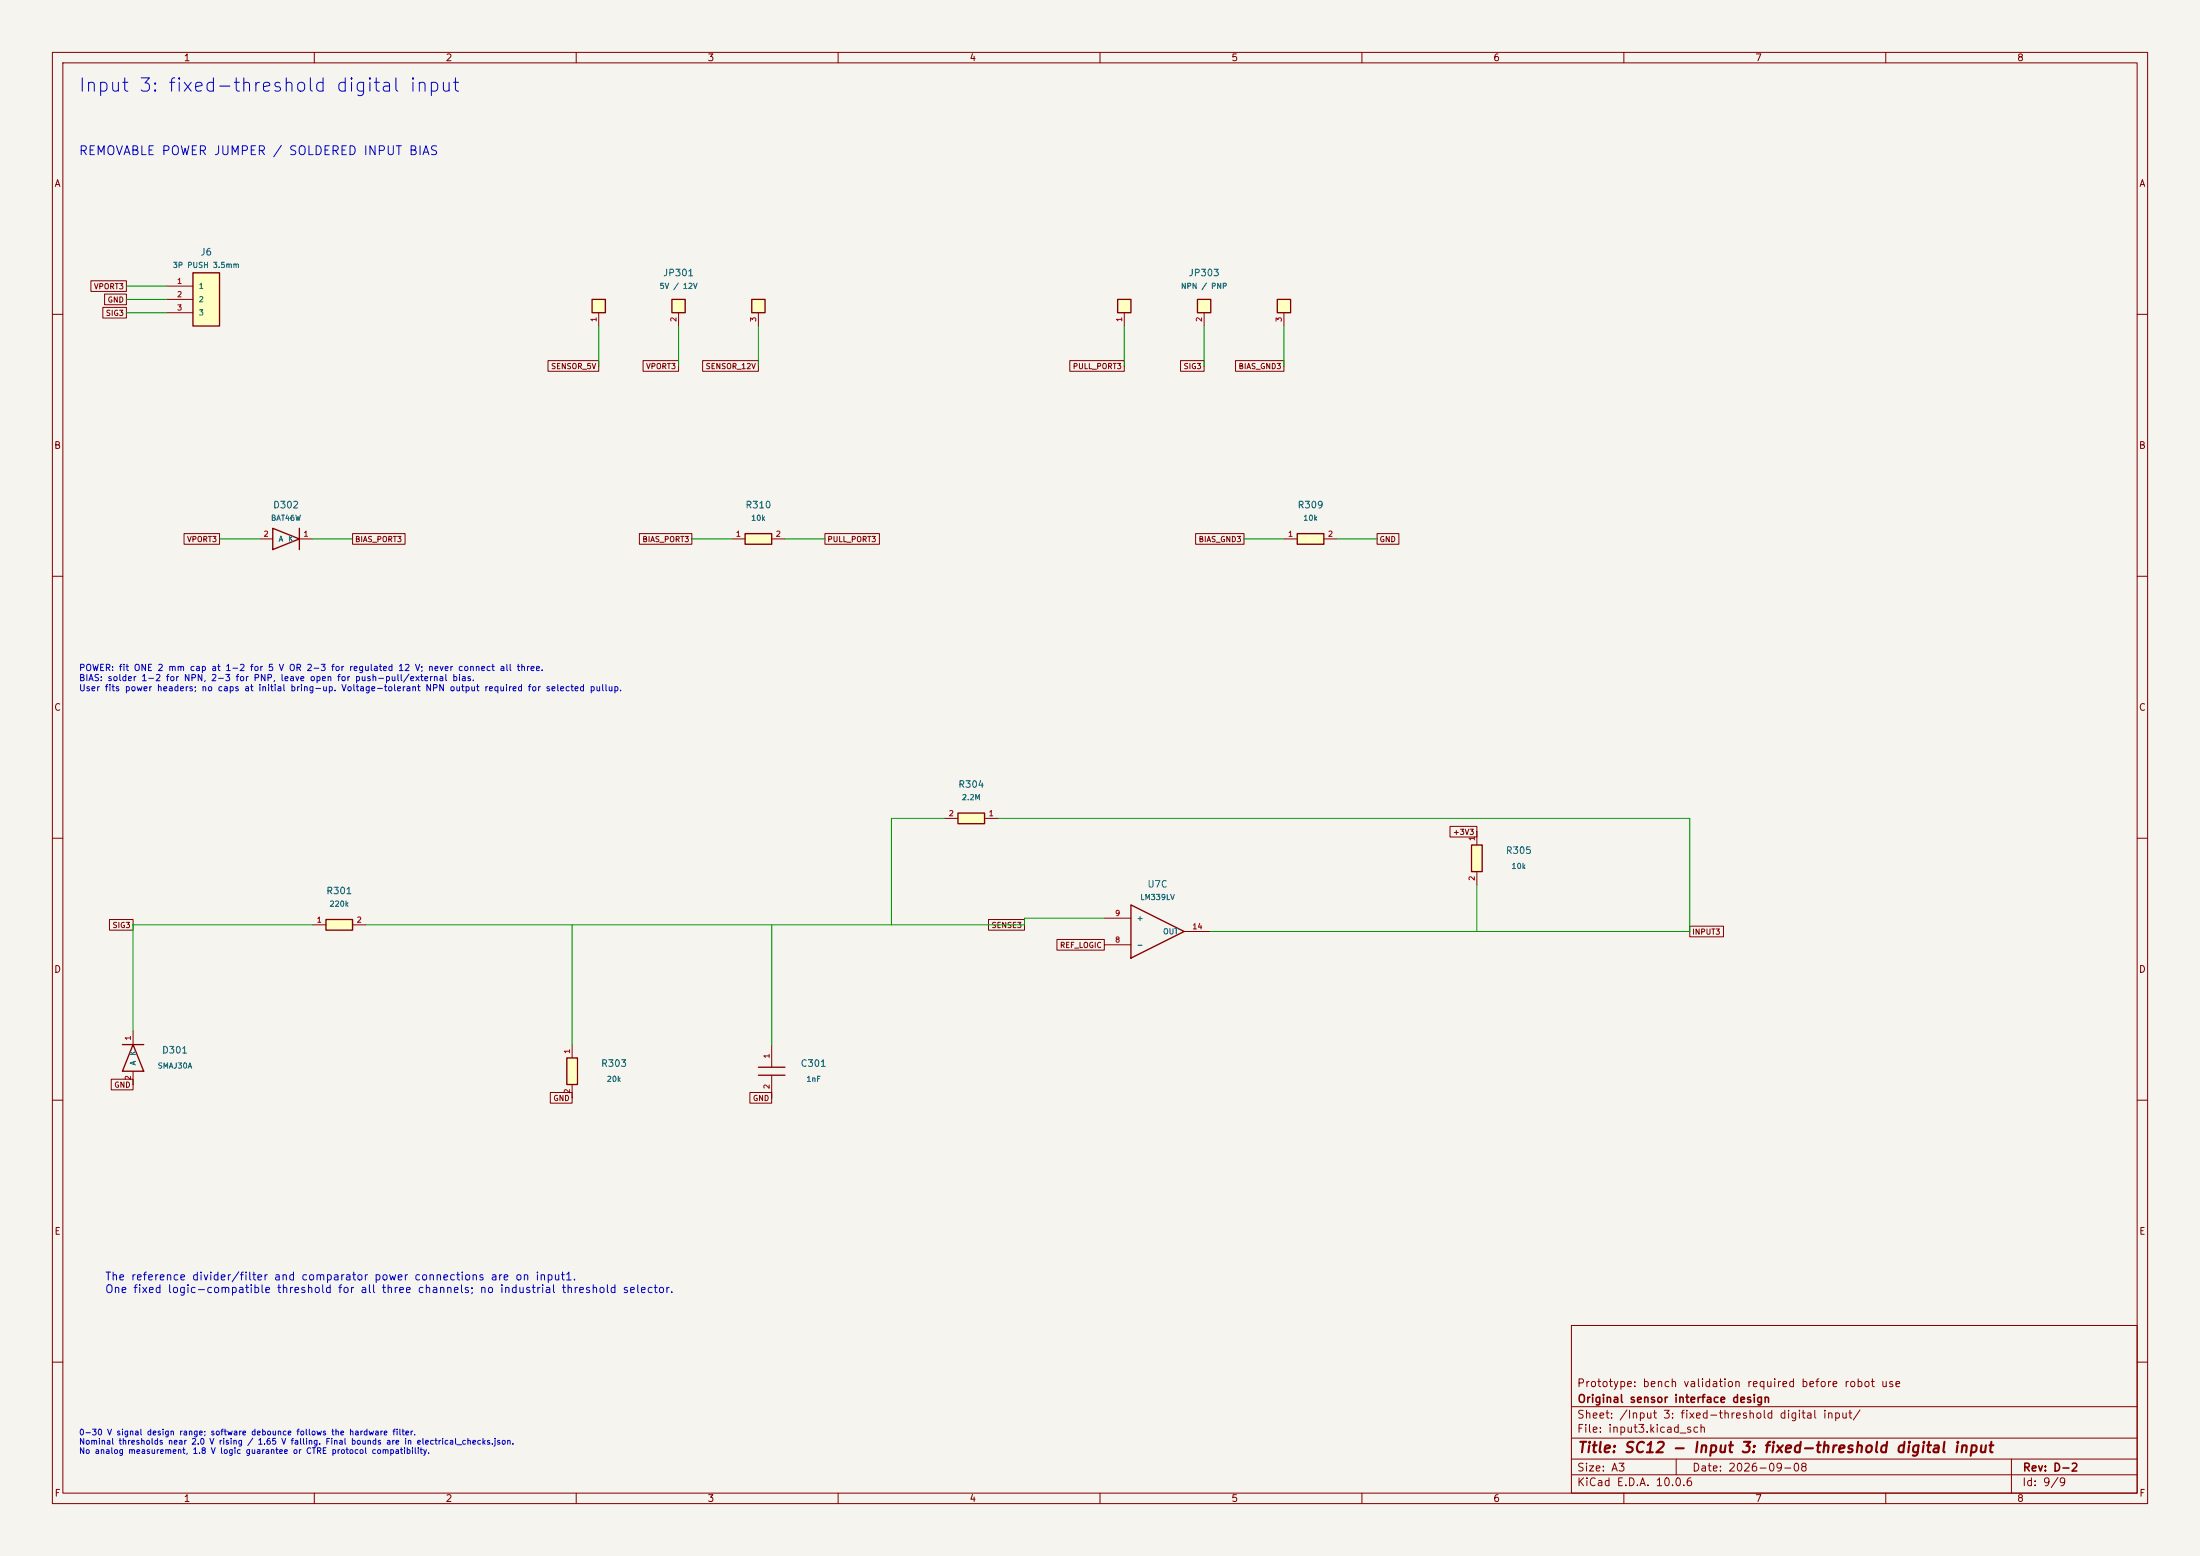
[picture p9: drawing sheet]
(kicad_sch (version 20250114) (generator "eeschema") (paper "A3")
(title_block (title "SC12 - Input 3: fixed-threshold digital input") (date "2026-09-08") (rev "D-2") (company "Original sensor interface design") (comment 1 "Prototype: bench validation required before robot use"))
(lib_symbols
(symbol "FRC_Sensor_CAN:C" (pin_names (offset 1.016)) (in_bom yes) (on_board yes)
(property "Reference" "C" (at 0 10 0) (effects (font (size 1.27 1.27))))
(property "Value" "C" (at 0 7 0) (effects (font (size 1.27 1.27))))
(property "Footprint" "" (at 0 0 0) (effects (font (size 1.27 1.27)) (hide yes)))
(property "Datasheet" "" (at 0 0 0) (effects (font (size 1.27 1.27)) (hide yes)))
(symbol "C_1_1" (polyline (pts (xy -0.762 -2.54) (xy -0.762 2.54)) (stroke (width 0.254) (type default)) (fill (type none)))(polyline (pts (xy 0.762 -2.54) (xy 0.762 2.54)) (stroke (width 0.254) (type default)) (fill (type none)))
(pin passive line (at -5.08 0 0) (length 4.318) (name "" (effects (font (size 1.016 1.016)))) (number "1" (effects (font (size 1.016 1.016)))))
(pin passive line (at 5.08 0 180) (length 4.318) (name "" (effects (font (size 1.016 1.016)))) (number "2" (effects (font (size 1.016 1.016)))))))
(symbol "FRC_Sensor_CAN:COMP4" (pin_names (offset 1.016)) (in_bom yes) (on_board yes)
(property "Reference" "U" (at 0 10 0) (effects (font (size 1.27 1.27))))
(property "Value" "COMP4" (at 0 7 0) (effects (font (size 1.27 1.27))))
(property "Footprint" "" (at 0 0 0) (effects (font (size 1.27 1.27)) (hide yes)))
(property "Datasheet" "" (at 0 0 0) (effects (font (size 1.27 1.27)) (hide yes)))
(symbol "COMP4_1_1" (polyline (pts (xy -5.08 -5.08) (xy -5.08 5.08) (xy 5.08 0) (xy -5.08 -5.08)) (stroke (width 0.254) (type default)) (fill (type none)))
(pin input line (at -10.16 2.54 0) (length 5.08) (name "+" (effects (font (size 1.016 1.016)))) (number "5" (effects (font (size 1.016 1.016)))))
(pin input line (at -10.16 -2.54 0) (length 5.08) (name "-" (effects (font (size 1.016 1.016)))) (number "4" (effects (font (size 1.016 1.016)))))
(pin open_collector line (at 10.16 0 180) (length 5.08) (name "OUT" (effects (font (size 1.016 1.016)))) (number "2" (effects (font (size 1.016 1.016))))))
(symbol "COMP4_2_1" (polyline (pts (xy -5.08 -5.08) (xy -5.08 5.08) (xy 5.08 0) (xy -5.08 -5.08)) (stroke (width 0.254) (type default)) (fill (type none)))
(pin input line (at -10.16 2.54 0) (length 5.08) (name "+" (effects (font (size 1.016 1.016)))) (number "7" (effects (font (size 1.016 1.016)))))
(pin input line (at -10.16 -2.54 0) (length 5.08) (name "-" (effects (font (size 1.016 1.016)))) (number "6" (effects (font (size 1.016 1.016)))))
(pin open_collector line (at 10.16 0 180) (length 5.08) (name "OUT" (effects (font (size 1.016 1.016)))) (number "1" (effects (font (size 1.016 1.016))))))
(symbol "COMP4_3_1" (polyline (pts (xy -5.08 -5.08) (xy -5.08 5.08) (xy 5.08 0) (xy -5.08 -5.08)) (stroke (width 0.254) (type default)) (fill (type none)))
(pin input line (at -10.16 2.54 0) (length 5.08) (name "+" (effects (font (size 1.016 1.016)))) (number "9" (effects (font (size 1.016 1.016)))))
(pin input line (at -10.16 -2.54 0) (length 5.08) (name "-" (effects (font (size 1.016 1.016)))) (number "8" (effects (font (size 1.016 1.016)))))
(pin open_collector line (at 10.16 0 180) (length 5.08) (name "OUT" (effects (font (size 1.016 1.016)))) (number "14" (effects (font (size 1.016 1.016))))))
(symbol "COMP4_4_1" (polyline (pts (xy -5.08 -5.08) (xy -5.08 5.08) (xy 5.08 0) (xy -5.08 -5.08)) (stroke (width 0.254) (type default)) (fill (type none)))
(pin input line (at -10.16 2.54 0) (length 5.08) (name "+" (effects (font (size 1.016 1.016)))) (number "11" (effects (font (size 1.016 1.016)))))
(pin input line (at -10.16 -2.54 0) (length 5.08) (name "-" (effects (font (size 1.016 1.016)))) (number "10" (effects (font (size 1.016 1.016)))))
(pin open_collector line (at 10.16 0 180) (length 5.08) (name "OUT" (effects (font (size 1.016 1.016)))) (number "13" (effects (font (size 1.016 1.016))))))
(symbol "COMP4_5_1" (rectangle (start -2.54 2.54) (end 2.54 -2.54) (stroke (width .254) (type default)) (fill (type background)))
(pin power_in line (at 0 7.62 270) (length 5.08) (name "" (effects (font (size 1.016 1.016)))) (number "3" (effects (font (size 1.016 1.016)))))
(pin power_in line (at 0 -7.62 90) (length 5.08) (name "" (effects (font (size 1.016 1.016)))) (number "12" (effects (font (size 1.016 1.016)))))))
(symbol "FRC_Sensor_CAN:CONN3" (pin_names (offset 1.016)) (in_bom yes) (on_board yes)
(property "Reference" "J" (at 0 10 0) (effects (font (size 1.27 1.27))))
(property "Value" "CONN3" (at 0 7 0) (effects (font (size 1.27 1.27))))
(property "Footprint" "" (at 0 0 0) (effects (font (size 1.27 1.27)) (hide yes)))
(property "Datasheet" "" (at 0 0 0) (effects (font (size 1.27 1.27)) (hide yes)))
(symbol "CONN3_1_1" (rectangle (start -2.54 5.08) (end 2.54 -5.08) (stroke (width .254) (type default)) (fill (type background)))
(pin passive line (at -7.62 2.54 0) (length 5.08) (name "1" (effects (font (size 1.016 1.016)))) (number "1" (effects (font (size 1.016 1.016)))))
(pin passive line (at -7.62 0 0) (length 5.08) (name "2" (effects (font (size 1.016 1.016)))) (number "2" (effects (font (size 1.016 1.016)))))
(pin passive line (at -7.62 -2.54 0) (length 5.08) (name "3" (effects (font (size 1.016 1.016)))) (number "3" (effects (font (size 1.016 1.016)))))))
(symbol "FRC_Sensor_CAN:D" (pin_names (offset 1.016)) (in_bom yes) (on_board yes)
(property "Reference" "D" (at 0 10 0) (effects (font (size 1.27 1.27))))
(property "Value" "D" (at 0 7 0) (effects (font (size 1.27 1.27))))
(property "Footprint" "" (at 0 0 0) (effects (font (size 1.27 1.27)) (hide yes)))
(property "Datasheet" "" (at 0 0 0) (effects (font (size 1.27 1.27)) (hide yes)))
(symbol "D_1_1" (polyline (pts (xy -2.54 -2.032) (xy -2.54 2.032) (xy 2.54 0) (xy -2.54 -2.032)) (stroke (width 0.254) (type default)) (fill (type none)))(polyline (pts (xy 2.54 -2.032) (xy 2.54 2.032)) (stroke (width 0.254) (type default)) (fill (type none)))
(pin passive line (at -5.08 0 0) (length 2.54) (name "A" (effects (font (size 1.016 1.016)))) (number "2" (effects (font (size 1.016 1.016)))))
(pin passive line (at 5.08 0 180) (length 2.54) (name "K" (effects (font (size 1.016 1.016)))) (number "1" (effects (font (size 1.016 1.016)))))))
(symbol "FRC_Sensor_CAN:R" (pin_names (offset 1.016)) (in_bom yes) (on_board yes)
(property "Reference" "R" (at 0 10 0) (effects (font (size 1.27 1.27))))
(property "Value" "R" (at 0 7 0) (effects (font (size 1.27 1.27))))
(property "Footprint" "" (at 0 0 0) (effects (font (size 1.27 1.27)) (hide yes)))
(property "Datasheet" "" (at 0 0 0) (effects (font (size 1.27 1.27)) (hide yes)))
(symbol "R_1_1" (rectangle (start -2.54 1.016) (end 2.54 -1.016) (stroke (width .254) (type default)) (fill (type background)))
(pin passive line (at -5.08 0 0) (length 2.54) (name "" (effects (font (size 1.016 1.016)))) (number "1" (effects (font (size 1.016 1.016)))))
(pin passive line (at 5.08 0 180) (length 2.54) (name "" (effects (font (size 1.016 1.016)))) (number "2" (effects (font (size 1.016 1.016)))))))
(symbol "FRC_Sensor_CAN:SEL3" (pin_names (offset 1.016)) (in_bom yes) (on_board yes)
(property "Reference" "JP" (at 0 10 0) (effects (font (size 1.27 1.27))))
(property "Value" "SEL3" (at 0 7 0) (effects (font (size 1.27 1.27))))
(property "Footprint" "" (at 0 0 0) (effects (font (size 1.27 1.27)) (hide yes)))
(property "Datasheet" "" (at 0 0 0) (effects (font (size 1.27 1.27)) (hide yes)))
(symbol "SEL3_1_1" (rectangle (start -16.51 -2.54) (end -13.97 0) (stroke (width .254) (type default)) (fill (type background)))(rectangle (start -1.27 -2.54) (end 1.27 0) (stroke (width .254) (type default)) (fill (type background)))(rectangle (start 13.97 -2.54) (end 16.51 0) (stroke (width .254) (type default)) (fill (type background)))
(pin passive line (at -15.24 -5.08 90) (length 2.54) (name "" (effects (font (size 1.016 1.016)))) (number "1" (effects (font (size 1.016 1.016)))))
(pin passive line (at 0 -5.08 90) (length 2.54) (name "" (effects (font (size 1.016 1.016)))) (number "2" (effects (font (size 1.016 1.016)))))
(pin passive line (at 15.24 -5.08 90) (length 2.54) (name "" (effects (font (size 1.016 1.016)))) (number "3" (effects (font (size 1.016 1.016))))))))
(text "Input 3: fixed-threshold digital input" (at 15 15 0) (effects (font (size 2.54 2.54)) (justify left top)))
(text "REMOVABLE POWER JUMPER / SOLDERED INPUT BIAS" (at 15 28 0) (effects (font (size 1.7 1.7)) (justify left top)))
(wire (pts (xy 31.75 54.61) (xy 24.13 54.61)) (stroke (width 0) (type default)))
(global_label "VPORT3" (shape passive) (at 24.13 54.61 0) (effects (font (size 1.016 1.016)) (justify right)) (property "Intersheetrefs" "${INTERSHEET_REFS}" (at 24.13 54.61 0) (effects (font (size 1.27 1.27)) (hide yes))))
(wire (pts (xy 31.75 57.15) (xy 24.13 57.15)) (stroke (width 0) (type default)))
(global_label "GND" (shape passive) (at 24.13 57.15 0) (effects (font (size 1.016 1.016)) (justify right)) (property "Intersheetrefs" "${INTERSHEET_REFS}" (at 24.13 57.15 0) (effects (font (size 1.27 1.27)) (hide yes))))
(wire (pts (xy 31.75 59.69) (xy 24.13 59.69)) (stroke (width 0) (type default)))
(global_label "SIG3" (shape passive) (at 24.13 59.69 0) (effects (font (size 1.016 1.016)) (justify right)) (property "Intersheetrefs" "${INTERSHEET_REFS}" (at 24.13 59.69 0) (effects (font (size 1.27 1.27)) (hide yes))))
(symbol (lib_id "FRC_Sensor_CAN:CONN3") (at 39.37 57.15 0) (unit 1) (in_bom yes) (on_board yes) (dnp no) (property "Reference" "J6" (at 39.37 48.11 0) (effects (font (size 1.27 1.27))))(property "Value" "3P PUSH 3.5mm" (at 39.37 50.61 0) (effects (font (size 1.016 1.016))))(property "Footprint" "FRC_Sensor_CAN:Weidmuller_LSF_90_3P" (at 39.37 57.15 0) (effects (font (size 1.27 1.27)) (hide yes)))(property "Datasheet" "" (at 39.37 57.15 0) (effects (font (size 1.27 1.27)) (hide yes)))(property "MPN" "1824430000" (at 39.37 57.15 0) (effects (font (size 1.27 1.27)) (hide yes)))(property "Notes" "Horizontal /90 push-in; 8 mm strip, 7 mm pin-row spacing, two solder pins per pole." (at 39.37 57.15 0) (effects (font (size 1.27 1.27)) (hide yes)))(pin "1")(pin "2")(pin "3") )
(wire (pts (xy 114.3 62.23) (xy 114.3 69.85)) (stroke (width 0) (type default)))
(global_label "SENSOR_5V" (shape passive) (at 114.3 69.85 0) (effects (font (size 1.016 1.016)) (justify right)) (property "Intersheetrefs" "${INTERSHEET_REFS}" (at 114.3 69.85 0) (effects (font (size 1.27 1.27)) (hide yes))))
(wire (pts (xy 129.54 62.23) (xy 129.54 69.85)) (stroke (width 0) (type default)))
(global_label "VPORT3" (shape passive) (at 129.54 69.85 0) (effects (font (size 1.016 1.016)) (justify right)) (property "Intersheetrefs" "${INTERSHEET_REFS}" (at 129.54 69.85 0) (effects (font (size 1.27 1.27)) (hide yes))))
(wire (pts (xy 144.78 62.23) (xy 144.78 69.85)) (stroke (width 0) (type default)))
(global_label "SENSOR_12V" (shape passive) (at 144.78 69.85 0) (effects (font (size 1.016 1.016)) (justify right)) (property "Intersheetrefs" "${INTERSHEET_REFS}" (at 144.78 69.85 0) (effects (font (size 1.27 1.27)) (hide yes))))
(symbol (lib_id "FRC_Sensor_CAN:SEL3") (at 129.54 57.15 0) (unit 1) (in_bom yes) (on_board yes) (dnp no) (property "Reference" "JP301" (at 129.54 52.07 0) (effects (font (size 1.27 1.27))))(property "Value" "5V / 12V" (at 129.54 54.61 0) (effects (font (size 1.016 1.016))))(property "Footprint" "FRC_Sensor_CAN:PinHeader_1x03_P2.00mm_Vertical" (at 129.54 57.15 0) (effects (font (size 1.27 1.27)) (hide yes)))(property "Datasheet" "" (at 129.54 57.15 0) (effects (font (size 1.27 1.27)) (hide yes)))(property "MPN" "M22-2010305" (at 129.54 57.15 0) (effects (font (size 1.27 1.27)) (hide yes)))(property "Notes" "Hand-fit 2 mm header. One removable SPN02SVEN-RC shunt: 1-2=5 V, 2-3=12 V, absent=off. Change only with power off. Ship shunts loose." (at 129.54 57.15 0) (effects (font (size 1.27 1.27)) (hide yes)))(pin "1")(pin "2")(pin "3") )
(wire (pts (xy 214.63 62.23) (xy 214.63 69.85)) (stroke (width 0) (type default)))
(global_label "PULL_PORT3" (shape passive) (at 214.63 69.85 0) (effects (font (size 1.016 1.016)) (justify right)) (property "Intersheetrefs" "${INTERSHEET_REFS}" (at 214.63 69.85 0) (effects (font (size 1.27 1.27)) (hide yes))))
(wire (pts (xy 229.87 62.23) (xy 229.87 69.85)) (stroke (width 0) (type default)))
(global_label "SIG3" (shape passive) (at 229.87 69.85 0) (effects (font (size 1.016 1.016)) (justify right)) (property "Intersheetrefs" "${INTERSHEET_REFS}" (at 229.87 69.85 0) (effects (font (size 1.27 1.27)) (hide yes))))
(wire (pts (xy 245.11 62.23) (xy 245.11 69.85)) (stroke (width 0) (type default)))
(global_label "BIAS_GND3" (shape passive) (at 245.11 69.85 0) (effects (font (size 1.016 1.016)) (justify right)) (property "Intersheetrefs" "${INTERSHEET_REFS}" (at 245.11 69.85 0) (effects (font (size 1.27 1.27)) (hide yes))))
(symbol (lib_id "FRC_Sensor_CAN:SEL3") (at 229.87 57.15 0) (unit 1) (in_bom no) (on_board yes) (dnp no) (property "Reference" "JP303" (at 229.87 52.07 0) (effects (font (size 1.27 1.27))))(property "Value" "NPN / PNP" (at 229.87 54.61 0) (effects (font (size 1.016 1.016))))(property "Footprint" "FRC_Sensor_CAN:SolderSelector_3" (at 229.87 57.15 0) (effects (font (size 1.27 1.27)) (hide yes)))(property "Datasheet" "" (at 229.87 57.15 0) (effects (font (size 1.27 1.27)) (hide yes)))(property "MPN" "" (at 229.87 57.15 0) (effects (font (size 1.27 1.27)) (hide yes)))(property "Notes" "1-2=NPN pullup, 2-3=PNP pulldown, open=push-pull/external bias. Both branches individually current limited." (at 229.87 57.15 0) (effects (font (size 1.27 1.27)) (hide yes)))(pin "1")(pin "2")(pin "3") )
(wire (pts (xy 49.53 102.87) (xy 41.91 102.87)) (stroke (width 0) (type default)))
(global_label "VPORT3" (shape passive) (at 41.91 102.87 0) (effects (font (size 1.016 1.016)) (justify right)) (property "Intersheetrefs" "${INTERSHEET_REFS}" (at 41.91 102.87 0) (effects (font (size 1.27 1.27)) (hide yes))))
(wire (pts (xy 59.69 102.87) (xy 67.31 102.87)) (stroke (width 0) (type default)))
(global_label "BIAS_PORT3" (shape passive) (at 67.31 102.87 180) (effects (font (size 1.016 1.016)) (justify left)) (property "Intersheetrefs" "${INTERSHEET_REFS}" (at 67.31 102.87 0) (effects (font (size 1.27 1.27)) (hide yes))))
(symbol (lib_id "FRC_Sensor_CAN:D") (at 54.61 102.87 0) (unit 1) (in_bom yes) (on_board yes) (dnp no) (property "Reference" "D302" (at 54.61 96.37 0) (effects (font (size 1.27 1.27))))(property "Value" "BAT46W" (at 54.61 98.87 0) (effects (font (size 1.016 1.016))))(property "Footprint" "FRC_Sensor_CAN:D_SOD-123" (at 54.61 102.87 0) (effects (font (size 1.27 1.27)) (hide yes)))(property "Datasheet" "" (at 54.61 102.87 0) (effects (font (size 1.27 1.27)) (hide yes)))(property "MPN" "BAT46W-E3-18" (at 54.61 102.87 0) (effects (font (size 1.27 1.27)) (hide yes)))(property "Notes" "" (at 54.61 102.87 0) (effects (font (size 1.27 1.27)) (hide yes)))(pin "2")(pin "1") )
(wire (pts (xy 139.7 102.87) (xy 132.08 102.87)) (stroke (width 0) (type default)))
(global_label "BIAS_PORT3" (shape passive) (at 132.08 102.87 0) (effects (font (size 1.016 1.016)) (justify right)) (property "Intersheetrefs" "${INTERSHEET_REFS}" (at 132.08 102.87 0) (effects (font (size 1.27 1.27)) (hide yes))))
(wire (pts (xy 149.86 102.87) (xy 157.48 102.87)) (stroke (width 0) (type default)))
(global_label "PULL_PORT3" (shape passive) (at 157.48 102.87 180) (effects (font (size 1.016 1.016)) (justify left)) (property "Intersheetrefs" "${INTERSHEET_REFS}" (at 157.48 102.87 0) (effects (font (size 1.27 1.27)) (hide yes))))
(symbol (lib_id "FRC_Sensor_CAN:R") (at 144.78 102.87 0) (unit 1) (in_bom yes) (on_board yes) (dnp no) (property "Reference" "R310" (at 144.78 96.37 0) (effects (font (size 1.27 1.27))))(property "Value" "10k" (at 144.78 98.87 0) (effects (font (size 1.016 1.016))))(property "Footprint" "FRC_Sensor_CAN:R_0805_2012Metric" (at 144.78 102.87 0) (effects (font (size 1.27 1.27)) (hide yes)))(property "Datasheet" "" (at 144.78 102.87 0) (effects (font (size 1.27 1.27)) (hide yes)))(property "MPN" "0805W8F1002T5E" (at 144.78 102.87 0) (effects (font (size 1.27 1.27)) (hide yes)))(property "Notes" "Optional NPN pullup from selected port supply. Only use with outputs tolerant of that pullup voltage." (at 144.78 102.87 0) (effects (font (size 1.27 1.27)) (hide yes)))(pin "1")(pin "2") )
(wire (pts (xy 245.11 102.87) (xy 237.49 102.87)) (stroke (width 0) (type default)))
(global_label "BIAS_GND3" (shape passive) (at 237.49 102.87 0) (effects (font (size 1.016 1.016)) (justify right)) (property "Intersheetrefs" "${INTERSHEET_REFS}" (at 237.49 102.87 0) (effects (font (size 1.27 1.27)) (hide yes))))
(wire (pts (xy 255.27 102.87) (xy 262.89 102.87)) (stroke (width 0) (type default)))
(global_label "GND" (shape passive) (at 262.89 102.87 180) (effects (font (size 1.016 1.016)) (justify left)) (property "Intersheetrefs" "${INTERSHEET_REFS}" (at 262.89 102.87 0) (effects (font (size 1.27 1.27)) (hide yes))))
(symbol (lib_id "FRC_Sensor_CAN:R") (at 250.19 102.87 0) (unit 1) (in_bom yes) (on_board yes) (dnp no) (property "Reference" "R309" (at 250.19 96.37 0) (effects (font (size 1.27 1.27))))(property "Value" "10k" (at 250.19 98.87 0) (effects (font (size 1.016 1.016))))(property "Footprint" "FRC_Sensor_CAN:R_1206_3216Metric" (at 250.19 102.87 0) (effects (font (size 1.27 1.27)) (hide yes)))(property "Datasheet" "" (at 250.19 102.87 0) (effects (font (size 1.27 1.27)) (hide yes)))(property "MPN" "RC1206FR-0710KL" (at 250.19 102.87 0) (effects (font (size 1.27 1.27)) (hide yes)))(property "Notes" "Optional PNP pulldown; 0.09 W at 30 V, 1206 0.25 W." (at 250.19 102.87 0) (effects (font (size 1.27 1.27)) (hide yes)))(pin "1")(pin "2") )
(text "POWER: fit ONE 2 mm cap at 1-2 for 5 V OR 2-3 for regulated 12 V; never connect all three.\nBIAS: solder 1-2 for NPN, 2-3 for PNP, leave open for push-pull/external bias.\nUser fits power headers; no caps at initial bring-up. Voltage-tolerant NPN output required for selected pullup." (at 15 127 0) (effects (font (size 1.2 1.2)) (justify left top)))
(symbol (lib_id "FRC_Sensor_CAN:R") (at 64.77 176.53 0) (unit 1) (in_bom yes) (on_board yes) (dnp no) (property "Reference" "R301" (at 64.77 170.03 0) (effects (font (size 1.27 1.27))))(property "Value" "220k" (at 64.77 172.53 0) (effects (font (size 1.016 1.016))))(property "Footprint" "FRC_Sensor_CAN:R_0805_2012Metric" (at 64.77 176.53 0) (effects (font (size 1.27 1.27)) (hide yes)))(property "Datasheet" "" (at 64.77 176.53 0) (effects (font (size 1.27 1.27)) (hide yes)))(property "MPN" "RC0805FR-07220KL" (at 64.77 176.53 0) (effects (font (size 1.27 1.27)) (hide yes)))(property "Notes" "One series resistor; loses Rev B single-resistor-short tolerance. 150 V working rating; input 0-30 V target." (at 64.77 176.53 0) (effects (font (size 1.27 1.27)) (hide yes)))(pin "1")(pin "2") )
(symbol (lib_id "FRC_Sensor_CAN:D") (at 25.4 201.93 90) (unit 1) (in_bom yes) (on_board yes) (dnp no) (property "Reference" "D301" (at 33.4 200.43 90) (effects (font (size 1.27 1.27))))(property "Value" "SMAJ30A" (at 33.4 203.43 90) (effects (font (size 1.016 1.016))))(property "Footprint" "FRC_Sensor_CAN:D_SMA" (at 25.4 201.93 0) (effects (font (size 1.27 1.27)) (hide yes)))(property "Datasheet" "" (at 25.4 201.93 0) (effects (font (size 1.27 1.27)) (hide yes)))(property "MPN" "SMAJ30A" (at 25.4 201.93 0) (effects (font (size 1.27 1.27)) (hide yes)))(property "Notes" "30V working standoff; unidirectional transient clamp." (at 25.4 201.93 0) (effects (font (size 1.27 1.27)) (hide yes)))(pin "2")(pin "1") )
(symbol (lib_id "FRC_Sensor_CAN:R") (at 109.22 204.47 270) (unit 1) (in_bom yes) (on_board yes) (dnp no) (property "Reference" "R303" (at 117.22 202.97 90) (effects (font (size 1.27 1.27))))(property "Value" "20k" (at 117.22 205.97 90) (effects (font (size 1.016 1.016))))(property "Footprint" "FRC_Sensor_CAN:R_0805_2012Metric" (at 109.22 204.47 0) (effects (font (size 1.27 1.27)) (hide yes)))(property "Datasheet" "" (at 109.22 204.47 0) (effects (font (size 1.27 1.27)) (hide yes)))(property "MPN" "RC0805FR-0720KL" (at 109.22 204.47 0) (effects (font (size 1.27 1.27)) (hide yes)))(property "Notes" "" (at 109.22 204.47 0) (effects (font (size 1.27 1.27)) (hide yes)))(pin "1")(pin "2") )
(symbol (lib_id "FRC_Sensor_CAN:C") (at 147.32 204.47 270) (unit 1) (in_bom yes) (on_board yes) (dnp no) (property "Reference" "C301" (at 155.32 202.97 90) (effects (font (size 1.27 1.27))))(property "Value" "1nF" (at 155.32 205.97 90) (effects (font (size 1.016 1.016))))(property "Footprint" "FRC_Sensor_CAN:C_0805_2012Metric" (at 147.32 204.47 0) (effects (font (size 1.27 1.27)) (hide yes)))(property "Datasheet" "" (at 147.32 204.47 0) (effects (font (size 1.27 1.27)) (hide yes)))(property "MPN" "CC0805JRNPO9BN102" (at 147.32 204.47 0) (effects (font (size 1.27 1.27)) (hide yes)))(property "Notes" "" (at 147.32 204.47 0) (effects (font (size 1.27 1.27)) (hide yes)))(pin "1")(pin "2") )
(symbol (lib_id "FRC_Sensor_CAN:COMP4") (at 220.98 177.8 0) (unit 3) (in_bom yes) (on_board yes) (dnp no) (property "Reference" "U7" (at 220.98 168.76 0) (effects (font (size 1.27 1.27))))(property "Value" "LM339LV" (at 220.98 171.26 0) (effects (font (size 1.016 1.016))))(property "Footprint" "FRC_Sensor_CAN:SOIC-14_3.9x8.7mm_P1.27mm" (at 220.98 177.8 0) (effects (font (size 1.27 1.27)) (hide yes)))(property "Datasheet" "" (at 220.98 177.8 0) (effects (font (size 1.27 1.27)) (hide yes)))(property "MPN" "LM339LVDR" (at 220.98 177.8 0) (effects (font (size 1.27 1.27)) (hide yes)))(property "Notes" "Rail-to-rail failsafe comparator on regulated 3V3. 0-30V signal is divided before this pin; NOT a 30V supply IC. Same SO14 pin assignment as LM2901B." (at 220.98 177.8 0) (effects (font (size 1.27 1.27)) (hide yes)))(pin "9")(pin "8")(pin "14") )
(symbol (lib_id "FRC_Sensor_CAN:R") (at 185.42000000000002 156.21 180) (unit 1) (in_bom yes) (on_board yes) (dnp no) (property "Reference" "R304" (at 185.42 149.71 0) (effects (font (size 1.27 1.27))))(property "Value" "2.2M" (at 185.42 152.21 0) (effects (font (size 1.016 1.016))))(property "Footprint" "FRC_Sensor_CAN:R_0805_2012Metric" (at 185.42 156.21 0) (effects (font (size 1.27 1.27)) (hide yes)))(property "Datasheet" "" (at 185.42 156.21 0) (effects (font (size 1.27 1.27)) (hide yes)))(property "MPN" "RC0805FR-072M2L" (at 185.42 156.21 0) (effects (font (size 1.27 1.27)) (hide yes)))(property "Notes" "Positive feedback; fixed Schmitt thresholds with shared reference." (at 185.42 156.21 0) (effects (font (size 1.27 1.27)) (hide yes)))(pin "1")(pin "2") )
(symbol (lib_id "FRC_Sensor_CAN:R") (at 281.94 163.83 270) (unit 1) (in_bom yes) (on_board yes) (dnp no) (property "Reference" "R305" (at 289.94 162.33 90) (effects (font (size 1.27 1.27))))(property "Value" "10k" (at 289.94 165.33 90) (effects (font (size 1.016 1.016))))(property "Footprint" "FRC_Sensor_CAN:R_0805_2012Metric" (at 281.94 163.83 0) (effects (font (size 1.27 1.27)) (hide yes)))(property "Datasheet" "" (at 281.94 163.83 0) (effects (font (size 1.27 1.27)) (hide yes)))(property "MPN" "0805W8F1002T5E" (at 281.94 163.83 0) (effects (font (size 1.27 1.27)) (hide yes)))(property "Notes" "" (at 281.94 163.83 0) (effects (font (size 1.27 1.27)) (hide yes)))(pin "1")(pin "2") )
(global_label "SIG3" (shape passive) (at 25.4 176.53 0) (effects (font (size 1.016 1.016)) (justify right)) (property "Intersheetrefs" "${INTERSHEET_REFS}" (at 25.4 176.53 0) (effects (font (size 1.27 1.27)) (hide yes))))
(wire (pts (xy 25.4 176.53) (xy 59.69 176.53)) (stroke (width 0) (type default)))
(wire (pts (xy 25.4 176.53) (xy 25.4 196.85)) (stroke (width 0) (type default)))
(junction (at 25.4 176.53) (diameter 0) (color 0 0 0 0))
(global_label "GND" (shape passive) (at 25.4 207.01 0) (effects (font (size 1.016 1.016)) (justify right)) (property "Intersheetrefs" "${INTERSHEET_REFS}" (at 25.4 207.01 0) (effects (font (size 1.27 1.27)) (hide yes))))
(wire (pts (xy 69.85 176.53) (xy 195.58 176.53)) (stroke (width 0) (type default)))
(wire (pts (xy 195.58 176.53) (xy 195.58 175.26)) (stroke (width 0) (type default)))
(wire (pts (xy 195.58 175.26) (xy 210.82 175.26)) (stroke (width 0) (type default)))
(global_label "SENSE3" (shape passive) (at 195.58 176.53 0) (effects (font (size 1.016 1.016)) (justify right)) (property "Intersheetrefs" "${INTERSHEET_REFS}" (at 195.58 176.53 0) (effects (font (size 1.27 1.27)) (hide yes))))
(wire (pts (xy 109.22 176.53) (xy 109.22 199.39)) (stroke (width 0) (type default)))
(junction (at 109.22 176.53) (diameter 0) (color 0 0 0 0))
(global_label "GND" (shape passive) (at 109.22 209.55 0) (effects (font (size 1.016 1.016)) (justify right)) (property "Intersheetrefs" "${INTERSHEET_REFS}" (at 109.22 209.55 0) (effects (font (size 1.27 1.27)) (hide yes))))
(wire (pts (xy 147.32 176.53) (xy 147.32 199.39)) (stroke (width 0) (type default)))
(junction (at 147.32 176.53) (diameter 0) (color 0 0 0 0))
(global_label "GND" (shape passive) (at 147.32 209.55 0) (effects (font (size 1.016 1.016)) (justify right)) (property "Intersheetrefs" "${INTERSHEET_REFS}" (at 147.32 209.55 0) (effects (font (size 1.27 1.27)) (hide yes))))
(global_label "REF_LOGIC" (shape passive) (at 210.82 180.34 0) (effects (font (size 1.016 1.016)) (justify right)) (property "Intersheetrefs" "${INTERSHEET_REFS}" (at 210.82 180.34 0) (effects (font (size 1.27 1.27)) (hide yes))))
(wire (pts (xy 231.14 177.8) (xy 322.58 177.8)) (stroke (width 0) (type default)))
(global_label "INPUT3" (shape passive) (at 322.58 177.8 180) (effects (font (size 1.016 1.016)) (justify left)) (property "Intersheetrefs" "${INTERSHEET_REFS}" (at 322.58 177.8 0) (effects (font (size 1.27 1.27)) (hide yes))))
(wire (pts (xy 281.94 168.91) (xy 281.94 177.8)) (stroke (width 0) (type default)))
(junction (at 281.94 177.8) (diameter 0) (color 0 0 0 0))
(global_label "+3V3" (shape passive) (at 281.94 158.75 0) (effects (font (size 1.016 1.016)) (justify right)) (property "Intersheetrefs" "${INTERSHEET_REFS}" (at 281.94 158.75 0) (effects (font (size 1.27 1.27)) (hide yes))))
(wire (pts (xy 322.58 177.8) (xy 322.58 156.21)) (stroke (width 0) (type default)))
(wire (pts (xy 322.58 156.21) (xy 190.5 156.21)) (stroke (width 0) (type default)))
(wire (pts (xy 180.34 156.21) (xy 170.18 156.21)) (stroke (width 0) (type default)))
(wire (pts (xy 170.18 156.21) (xy 170.18 176.53)) (stroke (width 0) (type default)))
(junction (at 170.18 176.53) (diameter 0) (color 0 0 0 0))
(text "The reference divider/filter and comparator power connections are on input1.\nOne fixed logic-compatible threshold for all three channels; no industrial threshold selector." (at 20 243 0) (effects (font (size 1.5 1.5)) (justify left top)))
(text "0-30 V signal design range; software debounce follows the hardware filter.\nNominal thresholds near 2.0 V rising / 1.65 V falling. Final bounds are in electrical_checks.json.\nNo analog measurement, 1.8 V logic guarantee or CTRE protocol compatibility." (at 15 273 0) (effects (font (size 1.1 1.1)) (justify left top)))
(embedded_fonts no))
